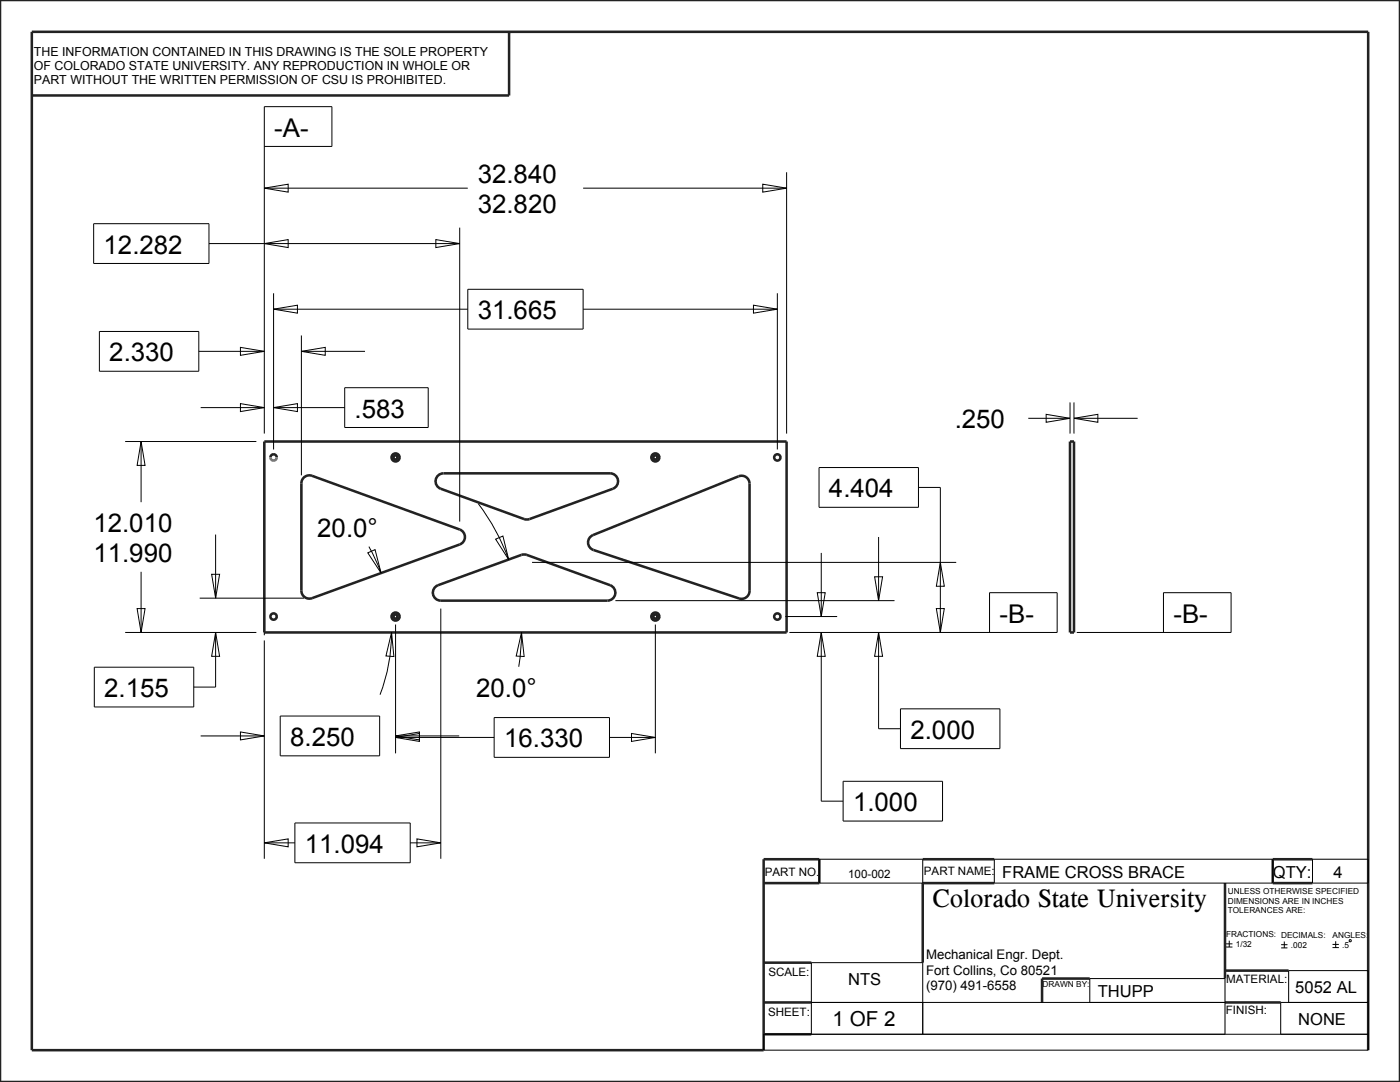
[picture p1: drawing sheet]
<svg xmlns="http://www.w3.org/2000/svg" width="279mm" height="216mm" viewBox="0 0 279 216" stroke-linecap="round" stroke-linejoin="round" font-family="sans-serif">
<g fill="none" stroke="#000" stroke-width=".2">
<path d="M52.7 37.5l4.8-.7v1.5zM52.7 29.2h13.5v-7.9h-13.5v65.2M52.7 37.5h40.7M116.4 37.5h40.6M152.2 36.8l4.8 .7-4.8 .8zM157 34.4v52.1M18.7 44.6h23v8h-23zM41.7 48.6h50M52.7 48.6l4.8-.8v1.6zM54.6 58.5v31.2M87 47.8l4.7 .8-4.7 .8zM91.7 45.4v58.7"/>
<path d="M93.4 57.7h23v8h-23zM155.1 58.5v31.2M19.8 66.1h19.9v8h-19.9zM39.7 70.1h13M48 69.3l4.7 .8-4.7 .8zM54.6 61.7l4.8-.8v1.6zM54.6 61.7h38.8M60.1 70.1l4.8-.8v1.6zM60.1 66.9v27.9M60.1 70.1h12.7M68.8 77.4h16.7v7.9h-16.7zM116.4 61.7h38.7"/>
<path d="M150.4 60.9l4.7 .8-4.7 .8zM25 88.1h26.2M28.2 88.1l.8 4.8h-1.6zM28.2 88.1v12.1M40 81.3h12.7M48 80.5l4.7 .8-4.7 .8zM54.6 81.3l4.8-.8v1.6zM54.6 81.3h14.2M163.5 93.3h19.8v7.9h-19.8zM183.3 97.3h4.4v28.9M205.2 83.5h8.3M208.8 82.7l4.7 .8-4.7 .8z"/>
<path d="M213.5 80.3v6.2M214.3 83.5l4.8-.8v1.6zM214.3 80.3v6.2M214.3 83.5h12.7M28.2 114.1v12.1M39.9 119.4h20.8M42.2 114.6h1.6l-.8 4.8zM43 106.7v12.7M73.4 110.3l1.4-.6 1.3 4.6zM73.6 109.1l1.3 2.6 1.2 2.6M95.5 100.5a42.6 42.6 0 0 1 6 11.1M98.9 107.6l1.5-.6 1.1 4.6z"/>
<path d="M106.2 112.2h84.6M122.8 119.8h55.7M163.1 118.3h1.6l-.8 4.7zM163.9 110.3v12.7M174.5 115.1h1.6l-.8 4.7zM175.3 107.1v12.7M187.7 112.2l.8 4.8h-1.6zM18.8 133.1h19.9v8h-19.9zM25 126.2h26.2M27.4 121.4h1.6l-.8 4.8zM43 126.2l.8 4.8h-1.6zM43 126.2v10.9h-4.3"/>
<path d="M52.7 126.2v.6M52.7 127.8v43.6M78.1 126.2a34.7 34.7 0 0 1-2.3 12.4M78.1 126.2l.5 4.8-1.6-.1zM78.9 124.6v25.7M88 121.4v50M104.1 126.2l-.2 3.4-.4 3.4M104.1 126.2l.5 4.8-1.6-.1zM130.8 124.6v25.7M156.7 123h10.4M157.5 126.2h53.5v-7.9h-13.5v7.9M163.9 126.2l.8 4.8h-1.6z"/>
<path d="M163.9 126.2v33.7h4.4M175.3 126.2l.8 4.8h-1.6zM175.3 126.2v19.2h4.4M186.9 121.4h1.6l-.8 4.8zM214.9 126.2h30.8v-7.9h-13.5v7.9M40 146.8h12.7M48 146.1l4.7 .7-4.7 .8zM55.9 142.9h19.9v7.9h-19.9zM78.9 146.8l4.8-.7v1.5zM78.9 147.1l4.8-.7v1.5zM78.9 147.1h19.7M78.9 146.8h12.7"/>
<path d="M98.6 143.2h23v7.9h-23zM121.6 147.1h9.2M126 146.4l4.8 .7-4.8 .8zM168.3 155.9h19.8v7.9h-19.8zM179.7 141.4h19.9v8h-19.9zM52.7 168.2l4.8-.8v1.6zM52.7 168.2h6.2M58.9 164.2h23v8h-23zM81.9 168.2h6.1M83.2 167.4l4.8 .8-4.8 .8zM163.5 171.4h20.6v4.8h-20.6zM198.4 171.4h55.6v4.8h-55.6z"/>
<path d="M261.9 171.4h11.1v4.8h-11.1zM244.7 188.3h1.3M244.7 189h1.3M245.3 187.7v1.3M255.7 188.5h1.2M255.7 189.1h1.2M256.3 187.9v1.2M265.9 188.4h1.3M265.9 189.1h1.3M266.6 187.8v1.3M269.4 187.5l.3 .1-.1 .3-.4-.1zM161.9 206.4v-14.3h22.2v14.3"/>
<path d="M161.9 200h82.6M217.5 200v-4.7h27v11.1M257.2 200v-6.3h15.8v15.8h-120.6v-3.1h120.6M273 200h-17.4v6.4"/>
</g>
<g fill="none" stroke="#222226" stroke-width=".51">
<path d="M0 0h279.4v215.9h-279.4zM101.6 6.3v12.7h-95.3M52.7 88.1h104.3v38.1h-104.3zM54 91.3a.63 .63 0 0 1 .6-.7 .63 .63 0 0 1 .6 .7M60.5 95.4a1.59 1.59 0 0 1 1.8-.5l29.4 10.8a1.59 1.59 0 0 1 1.1 1.4 1.59 1.59 0 0 1-1.1 1.5l-29.4 10.8a1.59 1.59 0 0 1-2.2-1.5v-21.5zM87.3 95l.8-.5 .4-.1h33.3a1.59 1.59 0 0 1 1.5 1.4 1.59 1.59 0 0 1-1 1.7l-17.2 6.2-17.1-6.2a1.59 1.59 0 0 1-.7-2.5zM213.5 88.1h.8v38.1h-.8zM86.7 117.3l.7-.5 17.2-6.2 17.2 6.2a1.59 1.59 0 0 1 1 1.7 1.59 1.59 0 0 1-1.6 1.3h-33.2a1.59 1.59 0 0 1-1.5-.8 1.59 1.59 0 0 1 .2-1.7zM117.7 107.2l.7-.4 29-11.8a1.59 1.59 0 0 1 2.2 1.5v21.4a1.59 1.59 0 0 1-2.1 1.5l-29.1-9.7a1.59 1.59 0 0 1-.7-2.5zM152.4 176.2h11.1v-4.8h-11.1v38.1h-146.1v-203.2h266.7v203.2M184.1 171.4h14.3M198.4 176.2h-14.3v15.9"/>
<path d="M244.5 176.2v19.1M261.9 171.4h-7.9v4.8h7.9M152.4 192.1h9.5M217.5 195.3h-9.5v4.7M244.5 193.7h12.7M152.4 206.4h9.5M152.4 200h9.5M244.5 200h11.1"/>
<circle cx="78.9" cy="91.3" r=".8"/>
<circle cx="78.9" cy="91.3" r=".42"/>
<circle cx="130.8" cy="91.3" r=".8"/>
<circle cx="130.8" cy="91.3" r=".42"/>
<circle cx="155.1" cy="91.3" r=".63"/>
<circle cx="54.6" cy="123" r=".63"/>
<circle cx="78.9" cy="123" r=".8"/>
<circle cx="78.9" cy="123" r=".42"/>
<circle cx="130.8" cy="123" r=".8"/>
<circle cx="130.8" cy="123" r=".42"/>
<circle cx="155.1" cy="123" r=".63"/>
</g>
<path d="M54 91.3a.63 .63 0 0 0 .6 .6 .63 .63 0 0 0 .6-.6" fill="none" stroke="#09c" stroke-width=".51"/>
<g font-size="5.2">
<text x="54.7" y="27.2">-A-</text>
<text x="95.3" y="36.6">32.840</text>
<text x="95.3" y="42.5">32.820</text>
<text x="20.7" y="50.6">12.282</text>
<text x="95.3" y="63.7">31.665</text>
<text x="21.8" y="72.1">2.330</text>
<text x="70.8" y="83.3">.583</text>
<text x="190.5" y="85.5">.250</text>
<text x="165.4" y="99.2">4.404</text>
<text x="18.6" y="106.2">12.010</text>
<text x="63.3" y="107.1">20.0°</text>
<text x="18.6" y="112.1">11.990</text>
<text x="199.5" y="124.2">-B-</text>
<text x="234.2" y="124.2">-B-</text>
<text x="20.8" y="139.1">2.155</text>
<text x="95" y="139">20.0°</text>
<text x="57.9" y="148.8">8.250</text>
<text x="100.6" y="149.1">16.330</text>
<text x="181.7" y="147.4">2.000</text>
<text x="170.2" y="161.8">1.000</text>
<text x="60.8" y="170.2">11.094</text>
<text x="186.1" y="181">Colorado State University</text>
</g>
<text font-size="4.1" x="166.2" y="204.8">1 OF 2</text>
<g font-size="3.3">
<text x="200" y="175.1">FRAME CROSS BRACE</text>
<text x="254" y="175.1">QTY:</text>
<text x="266.1" y="175.1">4</text>
<text x="169.3" y="196.6">NTS</text>
<text x="219.1" y="198.9">THUPP</text>
<text x="258.5" y="198.1">5052 AL</text>
<text x="259.1" y="204.5">NONE</text>
</g>
<g font-size="2.6">
<text x="184.8" y="191.4">Mechanical Engr. Dept.</text>
<text x="184.8" y="194.5">Fort Collins, Co 80521</text>
<text x="184.8" y="197.5">(970) 491-6558</text>
</g>
<g font-size="2.5">
<text x="6.7" y="11.1">THE INFORMATION CONTAINED IN THIS DRAWING IS THE SOLE PROPERTY</text>
<text x="6.7" y="13.9">OF COLORADO STATE UNIVERSITY. ANY REPRODUCTION IN WHOLE OR</text>
<text x="6.7" y="16.8">PART WITHOUT THE WRITTEN PERMISSION OF CSU IS PROHIBITED.</text>
</g>
<g font-size="2.3">
<text x="152.6" y="174.8">PART NO.</text>
<text x="169.3" y="175.2">100-002</text>
<text x="184.4" y="174.7">PART NAME:</text>
<text x="153.3" y="194.8">SCALE:</text>
<text x="244.7" y="196.1">MATERIAL:</text>
<text x="153.3" y="202.7">SHEET:</text>
<text x="244.7" y="202.4">FINISH:</text>
</g>
<g font-size="1.7">
<text x="245" y="178.4">UNLESS OTHERWISE SPECIFIED</text>
<text x="245" y="180.3">DIMENSIONS ARE IN INCHES</text>
<text x="245" y="182.2">TOLERANCES ARE:</text>
<text x="244.7" y="187.1">FRACTIONS: DECIMALS:</text>
<text x="246.6" y="189">1/32</text>
<text x="257.6" y="189.1">.002</text>
<text x="265.9" y="187.2">ANGLES:</text>
<text x="267.9" y="189.1">.5</text>
<text x="208.1" y="196.9">DRAWN BY:</text>
</g>
</svg>
